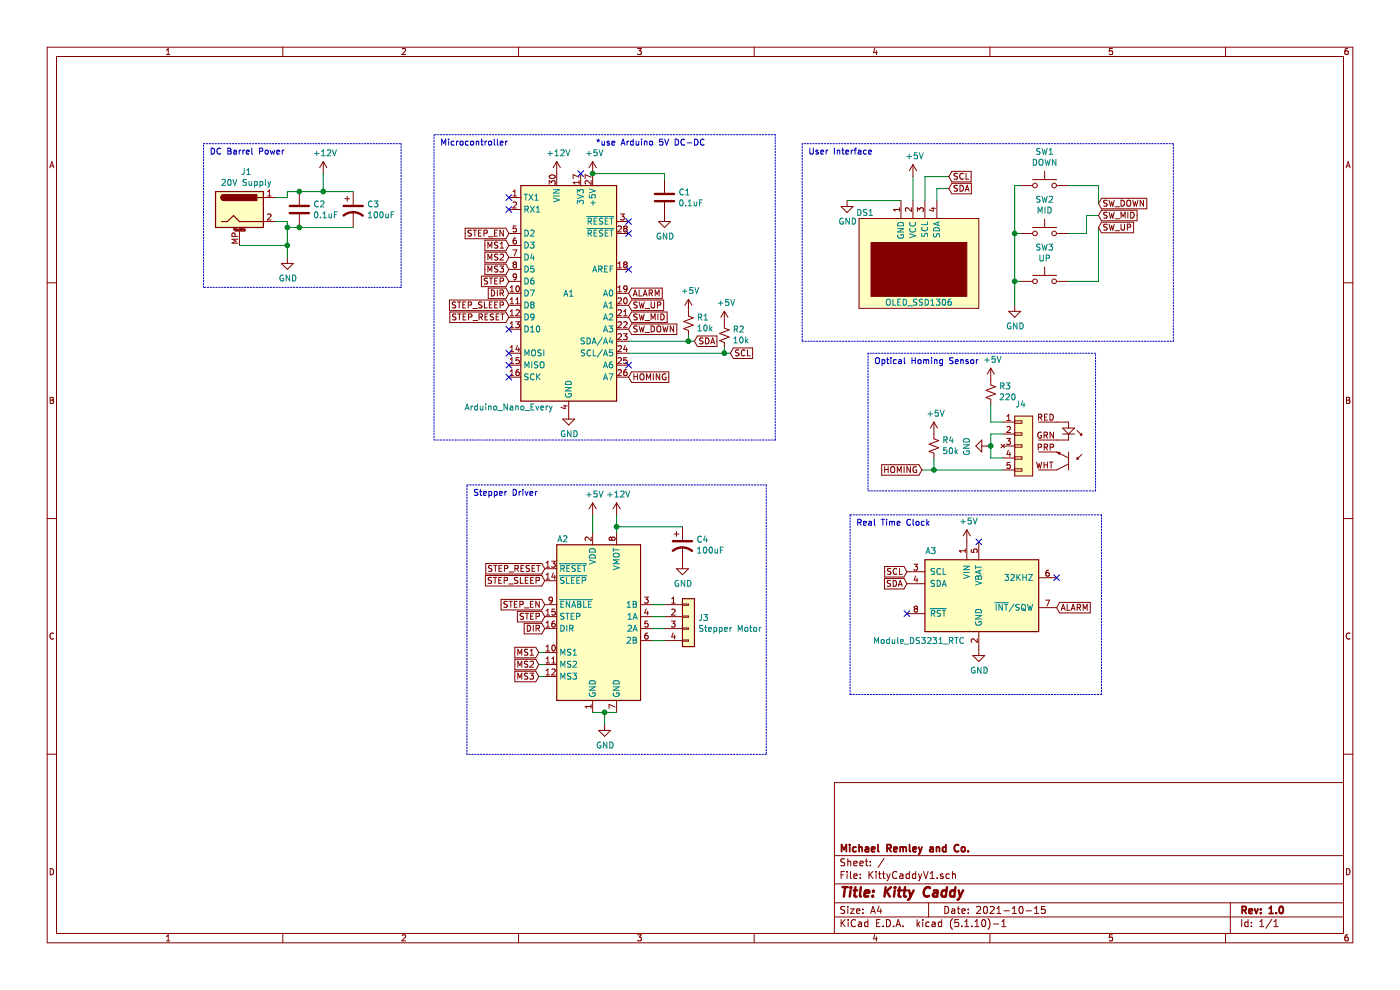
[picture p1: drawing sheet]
EESchema Schematic File Version 4
EELAYER 30 0
EELAYER END
$Descr A4 11693 8268
encoding utf-8
Sheet 1 1
Title "Kitty Caddy"
Date "2021-10-15"
Rev "1.0"
Comp "Michael Remley and Co."
Comment1 ""
Comment2 ""
Comment3 ""
Comment4 ""
$EndDescr
$Comp
L Connector:Barrel_Jack_MountingPin J1
U 1 1
P 2000 1750
F 0 "J1" H 2057 2067 50  0000 C CNN
F 1 "20V Supply" H 2057 1976 50  0000 C CNN
F 2 "@KittyCaddyLib:BarrelJack_CUI_PJ-102AH_Horizontal" H 2050 1710 50  0001 C CNN
F 3 "~" H 2050 1710 50  0001 C CNN
	1    2000 1750
	1    0    0    -1  
$EndComp
$Comp
L power:+12V #PWR06
U 1 1
P 2700 1450
F 0 "#PWR06" H 2700 1300 50  0001 C CNN
F 1 "+12V" H 2715 1623 50  0000 C CNN
F 2 "" H 2700 1450 50  0001 C CNN
F 3 "" H 2700 1450 50  0001 C CNN
	1    2700 1450
	1    0    0    -1  
$EndComp
Wire Wire Line
	2300 1850 2400 1850
$Comp
L power:GND #PWR013
U 1 1
P 8475 2550
F 0 "#PWR013" H 8475 2300 50  0001 C CNN
F 1 "GND" H 8480 2377 50  0000 C CNN
F 2 "" H 8475 2550 50  0001 C CNN
F 3 "" H 8475 2550 50  0001 C CNN
	1    8475 2550
	1    0    0    -1  
$EndComp
$Comp
L Switch:SW_Push SW3
U 1 1
P 8725 2350
F 0 "SW3" H 8725 2635 50  0000 C CNN
F 1 "UP" H 8725 2544 50  0000 C CNN
F 2 "Button_Switch_THT:SW_PUSH_6mm_H9.5mm" H 8725 2550 50  0001 C CNN
F 3 "~" H 8725 2550 50  0001 C CNN
	1    8725 2350
	1    0    0    -1  
$EndComp
$Comp
L Switch:SW_Push SW2
U 1 1
P 8725 1950
F 0 "SW2" H 8725 2235 50  0000 C CNN
F 1 "MID" H 8725 2144 50  0000 C CNN
F 2 "Button_Switch_THT:SW_PUSH_6mm_H9.5mm" H 8725 2150 50  0001 C CNN
F 3 "~" H 8725 2150 50  0001 C CNN
	1    8725 1950
	1    0    0    -1  
$EndComp
$Comp
L Switch:SW_Push SW1
U 1 1
P 8725 1550
F 0 "SW1" H 8725 1835 50  0000 C CNN
F 1 "DOWN" H 8725 1744 50  0000 C CNN
F 2 "Button_Switch_THT:SW_PUSH_6mm_H9.5mm" H 8725 1750 50  0001 C CNN
F 3 "~" H 8725 1750 50  0001 C CNN
	1    8725 1550
	1    0    0    -1  
$EndComp
Wire Wire Line
	9175 1550 9175 1700
Text GLabel 7925 1575 2    50   Input ~ 0
SDA
Text GLabel 7925 1475 2    50   Input ~ 0
SCL
Text GLabel 7575 4775 0    50   Input ~ 0
SCL
Text GLabel 7575 4875 0    50   Input ~ 0
SDA
$Comp
L power:+5V #PWR01
U 1 1
P 7625 1475
F 0 "#PWR01" H 7625 1325 50  0001 C CNN
F 1 "+5V" H 7640 1648 50  0000 C CNN
F 2 "" H 7625 1475 50  0001 C CNN
F 3 "" H 7625 1475 50  0001 C CNN
	1    7625 1475
	1    0    0    -1  
$EndComp
$Comp
L power:GND #PWR04
U 1 1
P 7075 1675
F 0 "#PWR04" H 7075 1425 50  0001 C CNN
F 1 "GND" H 7080 1502 50  0000 C CNN
F 2 "" H 7075 1675 50  0001 C CNN
F 3 "" H 7075 1675 50  0001 C CNN
	1    7075 1675
	1    0    0    -1  
$EndComp
$Comp
L KittyCaddyLib:OLED_SSD1306 DS1
U 1 1
P 7675 2175
F 0 "DS1" H 7225 2575 50  0000 C CNN
F 1 "OLED_SSD1306" H 7675 1825 50  0000 C CNN
F 2 "@KittyCaddyLib:SSD1306" H 7675 1775 50  0001 C CNN
F 3 "~" H 7675 2175 50  0001 C CNN
	1    7675 2175
	1    0    0    -1  
$EndComp
$Comp
L Device:CP1 C3
U 1 1
P 2950 1750
F 0 "C3" H 3065 1796 50  0000 L CNN
F 1 "100uF" H 3065 1705 50  0000 L CNN
F 2 "Capacitor_THT:CP_Radial_D6.3mm_P2.50mm" H 2950 1750 50  0001 C CNN
F 3 "~" H 2950 1750 50  0001 C CNN
	1    2950 1750
	1    0    0    -1  
$EndComp
Wire Wire Line
	8925 1550 9175 1550
Wire Wire Line
	8525 1550 8475 1550
Wire Wire Line
	8475 1550 8475 1950
Wire Wire Line
	8525 1950 8475 1950
Connection ~ 8475 1950
Wire Wire Line
	8475 1950 8475 2350
Wire Wire Line
	8525 2350 8475 2350
Connection ~ 8475 2350
Wire Wire Line
	8475 2350 8475 2550
Wire Wire Line
	2300 1650 2400 1650
Wire Wire Line
	2400 1650 2400 1600
Wire Wire Line
	2000 2050 2400 2050
Wire Wire Line
	2400 1850 2400 1900
$Comp
L power:GND #PWR011
U 1 1
P 2400 2150
F 0 "#PWR011" H 2400 1900 50  0001 C CNN
F 1 "GND" H 2405 1977 50  0000 C CNN
F 2 "" H 2400 2150 50  0001 C CNN
F 3 "" H 2400 2150 50  0001 C CNN
	1    2400 2150
	1    0    0    -1  
$EndComp
Wire Wire Line
	2400 2050 2400 2150
Connection ~ 2400 2050
Wire Wire Line
	9075 1800 9075 1950
Wire Wire Line
	9075 1950 8925 1950
Wire Wire Line
	8925 2350 9175 2350
Wire Wire Line
	9175 2350 9175 1900
$Comp
L Device:C C2
U 1 1
P 2500 1750
F 0 "C2" H 2615 1796 50  0000 L CNN
F 1 "0.1uF" H 2615 1705 50  0000 L CNN
F 2 "Capacitor_THT:C_Rect_L4.6mm_W2.0mm_P2.50mm_MKS02_FKP02" H 2538 1600 50  0001 C CNN
F 3 "~" H 2500 1750 50  0001 C CNN
	1    2500 1750
	1    0    0    -1  
$EndComp
Wire Wire Line
	2500 1900 2400 1900
Connection ~ 2400 1900
Wire Wire Line
	2400 1900 2400 2050
Wire Wire Line
	2500 1600 2400 1600
Wire Wire Line
	7075 1675 7525 1675
Wire Wire Line
	7825 1675 7825 1575
Wire Wire Line
	7825 1575 7925 1575
Wire Wire Line
	7725 1675 7725 1475
Wire Wire Line
	7725 1475 7925 1475
Wire Wire Line
	7625 1675 7625 1475
Wire Wire Line
	2500 1600 2700 1600
Connection ~ 2500 1600
Wire Wire Line
	2950 1900 2500 1900
Connection ~ 2500 1900
Text GLabel 9175 1700 2    50   Input ~ 0
SW_DOWN
Text GLabel 9175 1800 2    50   Input ~ 0
SW_MID
Text GLabel 9175 1900 2    50   Input ~ 0
SW_UP
Wire Wire Line
	9075 1800 9175 1800
$Comp
L power:GND #PWR017
U 1 1
P 5700 4700
F 0 "#PWR017" H 5700 4450 50  0001 C CNN
F 1 "GND" H 5705 4527 50  0000 C CNN
F 2 "" H 5700 4700 50  0001 C CNN
F 3 "" H 5700 4700 50  0001 C CNN
	1    5700 4700
	1    0    0    -1  
$EndComp
$Comp
L Device:CP1 C4
U 1 1
P 5700 4550
F 0 "C4" H 5815 4596 50  0000 L CNN
F 1 "100uF" H 5815 4505 50  0000 L CNN
F 2 "Capacitor_THT:CP_Radial_D6.3mm_P2.50mm" H 5700 4550 50  0001 C CNN
F 3 "~" H 5700 4550 50  0001 C CNN
	1    5700 4550
	1    0    0    -1  
$EndComp
Wire Wire Line
	5700 4400 5150 4400
Wire Wire Line
	5150 4300 5150 4400
$Comp
L power:+12V #PWR015
U 1 1
P 5150 4300
F 0 "#PWR015" H 5150 4150 50  0001 C CNN
F 1 "+12V" H 5165 4473 50  0000 C CNN
F 2 "" H 5150 4300 50  0001 C CNN
F 3 "" H 5150 4300 50  0001 C CNN
	1    5150 4300
	1    0    0    -1  
$EndComp
$Comp
L power:GND #PWR021
U 1 1
P 5050 6050
F 0 "#PWR021" H 5050 5800 50  0001 C CNN
F 1 "GND" H 5055 5877 50  0000 C CNN
F 2 "" H 5050 6050 50  0001 C CNN
F 3 "" H 5050 6050 50  0001 C CNN
	1    5050 6050
	1    0    0    -1  
$EndComp
Wire Wire Line
	5050 6050 5050 5950
Wire Wire Line
	5050 5950 5150 5950
Connection ~ 5050 5950
Wire Wire Line
	4950 5950 5050 5950
Connection ~ 5150 4400
Wire Wire Line
	5150 4400 5150 4450
Text GLabel 4550 4750 0    50   Input ~ 0
STEP_RESET
Text GLabel 4550 4850 0    50   Input ~ 0
STEP_SLEEP
Text GLabel 4550 5050 0    50   Input ~ 0
STEP_EN
Text GLabel 4500 5650 0    50   Input ~ 0
MS3
Text GLabel 4500 5550 0    50   Input ~ 0
MS2
Text GLabel 4500 5450 0    50   Input ~ 0
MS1
Wire Wire Line
	4550 5650 4500 5650
Wire Wire Line
	4550 5550 4500 5550
Wire Wire Line
	4550 5450 4500 5450
Text GLabel 4550 5250 0    50   Input ~ 0
DIR
Text GLabel 4550 5150 0    50   Input ~ 0
STEP
Wire Wire Line
	5450 5350 5550 5350
Wire Wire Line
	5450 5250 5550 5250
Wire Wire Line
	5450 5150 5550 5150
Wire Wire Line
	5450 5050 5550 5050
$Comp
L Connector_Generic:Conn_01x04 J3
U 1 1
P 5750 5150
F 0 "J3" H 5830 5142 50  0000 L CNN
F 1 "Stepper Motor" H 5830 5051 50  0000 L CNN
F 2 "Connector_Molex:Molex_KK-254_AE-6410-04A_1x04_P2.54mm_Vertical" H 5750 5150 50  0001 C CNN
F 3 "~" H 5750 5150 50  0001 C CNN
	1    5750 5150
	1    0    0    -1  
$EndComp
$Comp
L Driver_Motor:Pololu_Breakout_A4988 A2
U 1 1
P 4950 5150
F 0 "A2" H 4700 5800 50  0000 C CNN
F 1 "Pololu_Breakout_A4988" H 5800 4650 50  0001 C CNN
F 2 "@KittyCaddyLib:Pololu_Breakout-16_15.2x20.3mm" H 5225 4400 50  0001 L CNN
F 3 "https://www.pololu.com/product/2980/pictures" H 5050 4850 50  0001 C CNN
	1    4950 5150
	1    0    0    -1  
$EndComp
Wire Wire Line
	4950 4450 4950 4300
$Comp
L power:+5V #PWR014
U 1 1
P 4950 4300
F 0 "#PWR014" H 4950 4150 50  0001 C CNN
F 1 "+5V" H 4965 4473 50  0000 C CNN
F 2 "" H 4950 4300 50  0001 C CNN
F 3 "" H 4950 4300 50  0001 C CNN
	1    4950 4300
	1    0    0    -1  
$EndComp
$Comp
L KittyCaddyLib:Module_DS3231_RTC A3
U 1 1
P 7775 4925
F 0 "A3" H 7775 5250 50  0000 C CNN
F 1 "Module_DS3231_RTC" H 7675 4500 50  0000 C CNN
F 2 "Connector_PinSocket_2.54mm:PinSocket_1x08_P2.54mm_Vertical" H 8075 4125 50  0001 C CNN
F 3 "~" H 7775 4925 50  0001 C CNN
	1    7775 4925
	1    0    0    -1  
$EndComp
$Comp
L power:+5V #PWR08
U 1 1
P 8075 4525
F 0 "#PWR08" H 8075 4375 50  0001 C CNN
F 1 "+5V" H 8090 4698 50  0000 C CNN
F 2 "" H 8075 4525 50  0001 C CNN
F 3 "" H 8075 4525 50  0001 C CNN
	1    8075 4525
	1    0    0    -1  
$EndComp
$Comp
L power:GND #PWR010
U 1 1
P 8175 5425
F 0 "#PWR010" H 8175 5175 50  0001 C CNN
F 1 "GND" H 8180 5252 50  0000 C CNN
F 2 "" H 8175 5425 50  0001 C CNN
F 3 "" H 8175 5425 50  0001 C CNN
	1    8175 5425
	1    0    0    -1  
$EndComp
Text GLabel 8825 5075 2    50   Input ~ 0
ALARM
NoConn ~ 8825 4825
NoConn ~ 8175 4525
NoConn ~ 7575 5125
Wire Notes Line
	6700 2850 9800 2850
Wire Notes Line
	9800 2850 9800 1200
Wire Notes Line
	9800 1200 6700 1200
Wire Notes Line
	6700 1200 6700 2850
Text Notes 6750 1300 0    50   ~ 0
User Interface\n
Wire Notes Line
	7100 4300 7100 5800
Wire Notes Line
	7100 5800 9200 5800
Wire Notes Line
	9200 5800 9200 4300
Wire Notes Line
	9200 4300 7100 4300
Text Notes 7150 4400 0    50   ~ 0
Real Time Clock
Text Notes 7300 3050 0    50   ~ 0
Optical Homing Sensor
Wire Notes Line
	9150 2950 7250 2950
Wire Notes Line
	9150 4100 9150 2950
Wire Notes Line
	7250 4100 9150 4100
Wire Notes Line
	7250 2950 7250 4100
Connection ~ 7800 3925
Wire Wire Line
	7800 3925 8375 3925
Wire Wire Line
	8275 3725 8275 3625
Connection ~ 8275 3725
Wire Wire Line
	8275 3725 8250 3725
Wire Wire Line
	8275 3825 8275 3725
Wire Wire Line
	8375 3825 8275 3825
Wire Wire Line
	8275 3375 8275 3525
Wire Wire Line
	8375 3525 8275 3525
Wire Wire Line
	7800 3925 7800 3825
Wire Wire Line
	7700 3925 7800 3925
Wire Wire Line
	8275 3625 8375 3625
$Comp
L Device:R_Small_US R3
U 1 1
P 8275 3275
F 0 "R3" H 8207 3229 50  0000 R CNN
F 1 "220" H 8207 3320 50  0000 R CNN
F 2 "Resistor_THT:R_Axial_DIN0204_L3.6mm_D1.6mm_P7.62mm_Horizontal" H 8275 3275 50  0001 C CNN
F 3 "~" H 8275 3275 50  0001 C CNN
	1    8275 3275
	-1   0    0    1   
$EndComp
$Comp
L Device:R_Small_US R4
U 1 1
P 7800 3725
F 0 "R4" H 7732 3679 50  0000 R CNN
F 1 "50k" H 7732 3770 50  0000 R CNN
F 2 "Resistor_THT:R_Axial_DIN0204_L3.6mm_D1.6mm_P7.62mm_Horizontal" H 7800 3725 50  0001 C CNN
F 3 "~" H 7800 3725 50  0001 C CNN
	1    7800 3725
	-1   0    0    1   
$EndComp
Text GLabel 7700 3925 0    50   Input ~ 0
HOMING
$Comp
L power:+5V #PWR019
U 1 1
P 7800 3625
F 0 "#PWR019" H 7800 3475 50  0001 C CNN
F 1 "+5V" H 7815 3798 50  0000 C CNN
F 2 "" H 7800 3625 50  0001 C CNN
F 3 "" H 7800 3625 50  0001 C CNN
	1    7800 3625
	1    0    0    -1  
$EndComp
$Comp
L power:GND #PWR020
U 1 1
P 8250 3725
F 0 "#PWR020" H 8250 3475 50  0001 C CNN
F 1 "GND" H 8255 3552 50  0000 C CNN
F 2 "" H 8250 3725 50  0001 C CNN
F 3 "" H 8250 3725 50  0001 C CNN
	1    8250 3725
	0    1    1    0   
$EndComp
$Comp
L power:+5V #PWR018
U 1 1
P 8275 3175
F 0 "#PWR018" H 8275 3025 50  0001 C CNN
F 1 "+5V" H 8290 3348 50  0000 C CNN
F 2 "" H 8275 3175 50  0001 C CNN
F 3 "" H 8275 3175 50  0001 C CNN
	1    8275 3175
	1    0    0    -1  
$EndComp
$Comp
L KittyCaddyLib:OPB740_Reflective_Object_Sensor J4
U 1 1
P 8625 3725
F 0 "J4" H 8525 4075 50  0000 C CNN
F 1 "OPB740_Reflective_Object_Sensor" H 8625 3725 50  0001 C CNN
F 2 "Connector_Molex:Molex_KK-254_AE-6410-05A_1x05_P2.54mm_Vertical" H 8625 3725 50  0001 C CNN
F 3 "" H 8625 3725 50  0001 C CNN
	1    8625 3725
	1    0    0    -1  
$EndComp
Wire Notes Line
	3900 4050 6400 4050
Wire Notes Line
	6400 4050 6400 6300
Wire Notes Line
	6400 6300 3900 6300
Wire Notes Line
	3900 6300 3900 4050
Text Notes 3950 4150 0    50   ~ 0
Stepper Driver
Wire Notes Line
	1700 1200 3350 1200
Wire Notes Line
	3350 1200 3350 2400
Wire Notes Line
	3350 2400 1700 2400
Wire Notes Line
	1700 2400 1700 1200
Text Notes 1750 1300 0    50   ~ 0
DC Barrel Power
Wire Wire Line
	2700 1450 2700 1600
Connection ~ 2700 1600
Wire Wire Line
	2700 1600 2950 1600
NoConn ~ 4250 2750
Text Notes 4975 1225 0    50   ~ 0
*use Arduino 5V DC-DC 
Text Notes 3675 1225 0    50   ~ 0
Microcontroller
Wire Notes Line
	6475 3675 3625 3675
Wire Notes Line
	3625 1125 3625 3675
Wire Notes Line
	6475 1125 3625 1125
Wire Notes Line
	6475 3675 6475 1125
Text GLabel 5250 2450 2    50   Input ~ 0
ALARM
Text GLabel 4250 2650 0    50   Input ~ 0
STEP_RESET
Text GLabel 4250 2550 0    50   Input ~ 0
STEP_SLEEP
Text GLabel 4250 1950 0    50   Input ~ 0
STEP_EN
Text GLabel 5250 2550 2    50   Input ~ 0
SW_UP
Text GLabel 5250 2650 2    50   Input ~ 0
SW_MID
Text GLabel 5250 2750 2    50   Input ~ 0
SW_DOWN
$Comp
L power:+12V #PWR02
U 1 1
P 4650 1450
F 0 "#PWR02" H 4650 1300 50  0001 C CNN
F 1 "+12V" H 4665 1623 50  0000 C CNN
F 2 "" H 4650 1450 50  0001 C CNN
F 3 "" H 4650 1450 50  0001 C CNN
	1    4650 1450
	1    0    0    -1  
$EndComp
Connection ~ 4950 1450
Wire Wire Line
	5550 1450 4950 1450
Wire Wire Line
	5550 1500 5550 1450
Text GLabel 4250 2250 0    50   Input ~ 0
MS3
Text GLabel 4250 2150 0    50   Input ~ 0
MS2
Text GLabel 4250 2050 0    50   Input ~ 0
MS1
$Comp
L MCU_Module:Arduino_Nano_Every A1
U 1 1
P 4750 2450
F 0 "A1" H 4750 2450 50  0000 C CNN
F 1 "Arduino_Nano_Every" H 4250 1500 50  0000 C CNN
F 2 "@KittyCaddyLib:Arduino_Nano" H 4750 2450 50  0001 C CIN
F 3 "https://content.arduino.cc/assets/NANOEveryV3.0_sch.pdf" H 4750 2450 50  0001 C CNN
	1    4750 2450
	1    0    0    -1  
$EndComp
$Comp
L power:GND #PWR05
U 1 1
P 5550 1800
F 0 "#PWR05" H 5550 1550 50  0001 C CNN
F 1 "GND" H 5555 1627 50  0000 C CNN
F 2 "" H 5550 1800 50  0001 C CNN
F 3 "" H 5550 1800 50  0001 C CNN
	1    5550 1800
	1    0    0    -1  
$EndComp
$Comp
L Device:C C1
U 1 1
P 5550 1650
F 0 "C1" H 5665 1696 50  0000 L CNN
F 1 "0.1uF" H 5665 1605 50  0000 L CNN
F 2 "Capacitor_THT:C_Rect_L4.6mm_W2.0mm_P2.50mm_MKS02_FKP02" H 5588 1500 50  0001 C CNN
F 3 "~" H 5550 1650 50  0001 C CNN
	1    5550 1650
	1    0    0    -1  
$EndComp
NoConn ~ 5250 1950
NoConn ~ 5250 1850
NoConn ~ 4850 1450
NoConn ~ 4250 1650
NoConn ~ 4250 1750
NoConn ~ 4250 2950
NoConn ~ 4250 3050
NoConn ~ 4250 3150
NoConn ~ 5250 3050
Connection ~ 6050 2950
Wire Wire Line
	6050 2950 6100 2950
Wire Wire Line
	6050 2900 6050 2950
Connection ~ 5750 2850
Wire Wire Line
	5750 2850 5800 2850
Wire Wire Line
	5750 2800 5750 2850
Wire Wire Line
	5250 2950 6050 2950
Text GLabel 6100 2950 2    50   Input ~ 0
SCL
Text GLabel 5800 2850 2    50   Input ~ 0
SDA
$Comp
L power:GND #PWR016
U 1 1
P 4750 3450
F 0 "#PWR016" H 4750 3200 50  0001 C CNN
F 1 "GND" H 4755 3277 50  0000 C CNN
F 2 "" H 4750 3450 50  0001 C CNN
F 3 "" H 4750 3450 50  0001 C CNN
	1    4750 3450
	1    0    0    -1  
$EndComp
$Comp
L power:+5V #PWR09
U 1 1
P 5750 2600
F 0 "#PWR09" H 5750 2450 50  0001 C CNN
F 1 "+5V" H 5765 2773 50  0000 C CNN
F 2 "" H 5750 2600 50  0001 C CNN
F 3 "" H 5750 2600 50  0001 C CNN
	1    5750 2600
	1    0    0    -1  
$EndComp
$Comp
L power:+5V #PWR012
U 1 1
P 6050 2700
F 0 "#PWR012" H 6050 2550 50  0001 C CNN
F 1 "+5V" H 6065 2873 50  0000 C CNN
F 2 "" H 6050 2700 50  0001 C CNN
F 3 "" H 6050 2700 50  0001 C CNN
	1    6050 2700
	1    0    0    -1  
$EndComp
$Comp
L Device:R_Small_US R2
U 1 1
P 6050 2800
F 0 "R2" H 5982 2754 50  0000 R CNN
F 1 "10k" H 5982 2845 50  0000 R CNN
F 2 "Resistor_THT:R_Axial_DIN0204_L3.6mm_D1.6mm_P7.62mm_Horizontal" H 6050 2800 50  0001 C CNN
F 3 "~" H 6050 2800 50  0001 C CNN
	1    6050 2800
	-1   0    0    1   
$EndComp
$Comp
L Device:R_Small_US R1
U 1 1
P 5750 2700
F 0 "R1" H 5682 2654 50  0000 R CNN
F 1 "10k" H 5682 2745 50  0000 R CNN
F 2 "Resistor_THT:R_Axial_DIN0204_L3.6mm_D1.6mm_P7.62mm_Horizontal" H 5750 2700 50  0001 C CNN
F 3 "~" H 5750 2700 50  0001 C CNN
	1    5750 2700
	-1   0    0    1   
$EndComp
Wire Wire Line
	5250 2850 5750 2850
Text GLabel 5250 3150 2    50   Input ~ 0
HOMING
Text GLabel 4250 2450 0    50   Input ~ 0
DIR
Text GLabel 4250 2350 0    50   Input ~ 0
STEP
$Comp
L power:+5V #PWR03
U 1 1
P 4950 1450
F 0 "#PWR03" H 4950 1300 50  0001 C CNN
F 1 "+5V" H 4965 1623 50  0000 C CNN
F 2 "" H 4950 1450 50  0001 C CNN
F 3 "" H 4950 1450 50  0001 C CNN
	1    4950 1450
	1    0    0    -1  
$EndComp
NoConn ~ 5250 2250
$EndSCHEMATC
